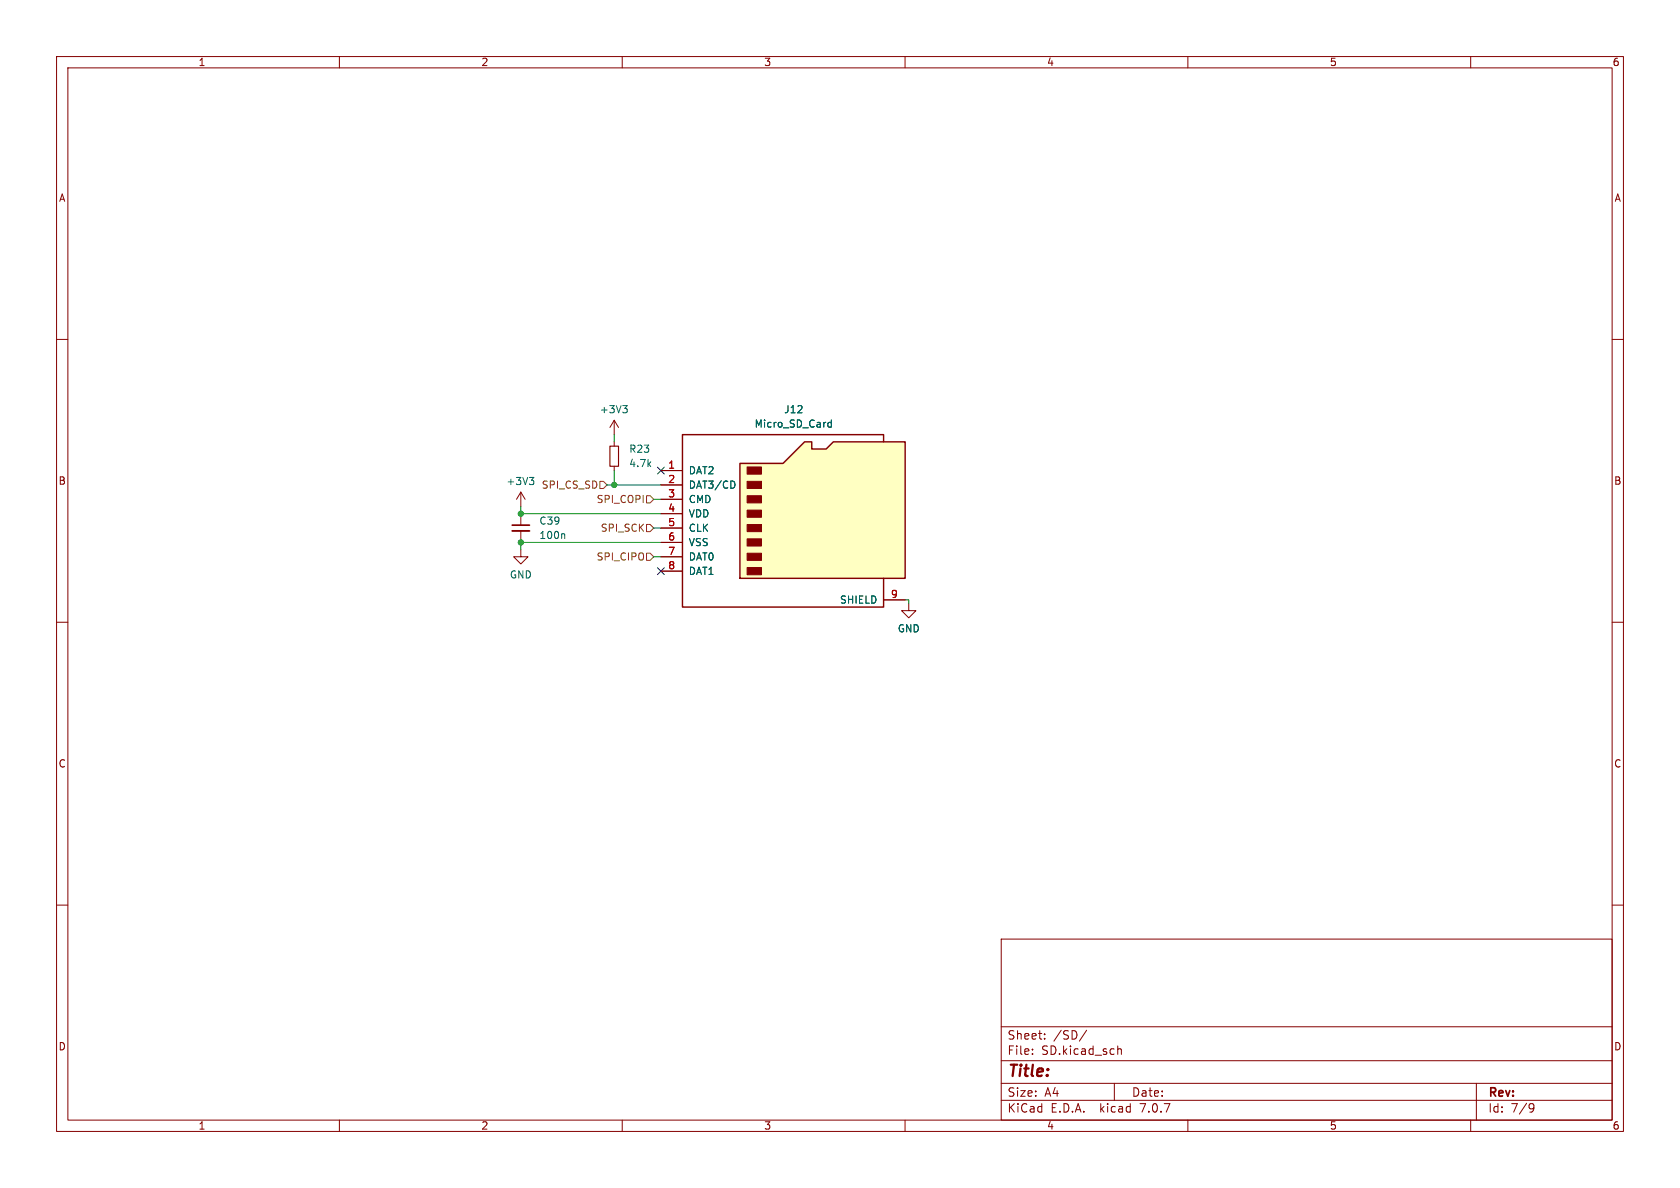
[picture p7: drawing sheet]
<svg xmlns="http://www.w3.org/2000/svg" width="297mm" height="210mm" viewBox="0 0 297 210" stroke-linecap="round" stroke-linejoin="round" font-family="sans-serif">
<g fill="none" stroke="#840000" stroke-width=".18">
<path d="M10 10h277v190h-277zM12 12h273v186h-273zM60 10v2M110 10v2M160 10v2M210 10v2M260 10v2M10 60h2M285 60h2M92.1 97.2v1.2h1.2l-1.2 1.3-1.3-1.3h1.3M92.1 87l-.8 1.3M92.1 87v2.5"/>
<path d="M92.1 90.8v2M92.1 93.9v2M92.1 87l.7 1.3M10 110h2M160.7 106.7v1.3h1.2l-1.2 1.2-1.3-1.2h1.3M285 110h2M10 160h2M285 160h2M177 166h108v32h-108zM60 198v2M110 198v2M160 198v2"/>
<path d="M177 194.5h108M177 191.5h108M177 187.5h108M177 181.5h108M182.5 186.3v.1M182.5 185.5v.1M184.7 183.6v.1M184.7 182.8v.1M192.1 182.1l-1.3 2M197 191.5v3M197.6 184.9v1.5M197.6 185.5l.2-.1 .4 .1v.9"/>
<path d="M210 198v2M260 198v2M261 191.5v6.5M270.6 195.1l.5 .1a.99 .99 0 0 1-.4 1.4h-.2M271.2 195.7l-.3 .3h-.3"/>
</g>
<path d="M93.6 84.4h.8l-.5 .5M94.1 84.9l.3 .2v.3l-.3 .3M99.7 94.4l.1 .1v.7" fill="none" stroke="#006464" stroke-width=".18"/>
<path d="M90.6 93.9h3" fill="none" stroke="#840000" stroke-width=".33"/>
<path d="M90.6 92.8h3" fill="none" stroke="#840000" stroke-width=".3"/>
<path d="M130.8 81.9h7.6l3.8-3.8h1.3v1.3h2.5l1.3-1.3h12.7v24.1h-29.2z" fill="#ffffc2"/>
<g fill="#840000" stroke="#840000" stroke-width=".18">
<path d="M132.1 100.3h2.5v1.3h-2.5z"/>
<path d="M132.1 97.8h2.5v1.3h-2.5z"/>
<path d="M132.1 95.3h2.5v1.2h-2.5z"/>
<path d="M132.1 92.7h2.5v1.3h-2.5z"/>
<path d="M132.1 90.2h2.5v1.2h-2.5z"/>
<path d="M132.1 87.6h2.5v1.3h-2.5z"/>
<path d="M132.1 85.1h2.5v1.3h-2.5z"/>
<path d="M132.1 82.6h2.5v1.2h-2.5z"/>
</g>
<path d="M156.2 78.1v-1.3h-35.6v30.5h35.6v-5.1M130.8 81.9h7.6l3.8-3.8h1.3v1.3h2.5l1.3-1.3h12.7v24.1h-29.2z" fill="none" stroke="#840000" stroke-width=".25"/>
<g fill="none" stroke="#840000" stroke-width=".18">
<path d="M108.6 74.3l-.8 1.3M108.6 74.3v2.5M108.6 78.1v.8M108.6 74.3l.7 1.3M108.6 82.4v.8M116.8 83.2h3.8M116.8 85.7h3.8M116.8 88.3h3.8M116.8 90.8h3.8M116.8 93.3h3.8M116.8 95.9h3.8M116.8 98.4h3.8"/>
<path d="M116.8 101h3.8M156.2 106h3.8"/>
</g>
<path d="M110.1 71.7h.8l-.4 .5M110.6 72.2l.3 .2v.3l-.3 .3M146.4 75.3l.2 .2 .4-.1M147 74.2v1.3M147 74.7h-.4l-.2 .2M129.7 85.1l.2 .5-.2 .6" fill="none" stroke="#006464" stroke-width=".18"/>
<path d="M107.8 78.9h1.5v3.5h-1.5z" fill="none" stroke="#840000" stroke-width=".2"/>
<path d="M106 85.1h.7l.6 .6-.6 .7h-.7zM114.3 87.6h.6l.7 .7-.7 .6h-.6zM114.3 97.8h.6l.7 .6-.7 .7h-.6zM114.3 92.7h.6l.7 .6-.7 .7h-.6z" fill="none" stroke="#725600" stroke-width=".18"/>
<path d="M108.6 76.8v1.3M92.1 89.5v1.3h24.7M107.3 85.7h9.5M108.6 83.2v2.5M115.6 98.4h1.2M115.6 88.3h1.2M115.6 93.3h1.2M116.8 95.9h-24.7v1.3M160 106h.7v.7" fill="none" stroke="#009600" stroke-width=".18"/>
<path d="M116.2 82.6l1.2 1.2M117.4 82.6l-1.2 1.2M116.2 100.4l1.2 1.2M117.4 100.4l-1.2 1.2" fill="none" stroke="#000084" stroke-width=".18"/>
<g fill="#009600" stroke="#009600" stroke-width=".18">
<circle cx="92.1" cy="90.8" r=".46"/>
<circle cx="92.1" cy="95.9" r=".46"/>
<circle cx="108.6" cy="85.7" r=".46"/>
</g>
<text font-size="2.8" fill="#840000" x="178" y="190.9">Title:</text>
<g font-size="2.1" fill="#840000">
<text x="178" y="184">Sheet:</text>
<text x="186.2" y="184">/SD/</text>
<text x="178" y="186.7">File:</text>
<text x="184.1" y="186.7">SD.kicad_sch</text>
<text x="178" y="196.9">KiCad</text>
<text x="178" y="194.1">Size:</text>
<text x="184.7" y="194.1">A4</text>
<text x="185.7" y="196.9">E.D.A.</text>
<text x="194.6" y="196.9">kicad</text>
<text x="200" y="194.1">Date:</text>
<text x="201.8" y="196.9">7.0.7</text>
<text x="263" y="194.3">Rev:</text>
<text x="263" y="196.9">Id:</text>
<text x="267.1" y="196.9">7/9</text>
</g>
<g font-size="1.8" fill="#840000">
<text x="35" y="11.9">1</text>
<text x="85" y="11.9">2</text>
<text x="135" y="11.9">3</text>
<text x="185" y="11.9">4</text>
<text x="235" y="11.9">5</text>
<text x="285" y="11.9">6</text>
<text x="10.3" y="35.9">A</text>
<text x="285.3" y="35.9">A</text>
<text x="10.3" y="85.9">B</text>
<text x="285.3" y="85.9">B</text>
<text x="10.3" y="135.9">C</text>
<text x="285.3" y="135.9">C</text>
<text x="10.3" y="185.9">D</text>
<text x="285.3" y="185.9">D</text>
<text x="35" y="199.9">1</text>
<text x="85" y="199.9">2</text>
<text x="135" y="199.9">3</text>
<text x="185" y="199.9">4</text>
<text x="235" y="199.9">5</text>
<text x="285" y="199.9">6</text>
</g>
<g font-size="1.8" fill="#006464">
<text x="105.9" y="73.3">+3V3</text>
<text x="133.3" y="75.8">Micro_SD_Card</text>
<text x="138.5" y="73.3">J12</text>
<text x="111.1" y="82.8">4.7k</text>
<text x="111.1" y="80.2">R23</text>
<text x="89.4" y="86">+3V3</text>
<text x="121.7" y="84">DAT2</text>
<text x="121.7" y="86.6">DAT3/CD</text>
<text x="121.7" y="89.1">CMD</text>
<text x="95.3" y="95.5">100n</text>
<text x="95.3" y="92.9">C39</text>
<text x="121.7" y="91.7">VDD</text>
<text x="121.7" y="94.2">CLK</text>
<text x="121.7" y="96.7">VSS</text>
<text x="121.7" y="99.3">DAT0</text>
<text x="121.7" y="101.8">DAT1</text>
<text x="90" y="102.5">GND</text>
<text x="148.4" y="106.9">SHIELD</text>
<text x="158.6" y="112">GND</text>
</g>
<g font-size="1.8" fill="#a90000">
<text x="118" y="82.9">1</text>
<text x="118" y="85.5">2</text>
<text x="118" y="88">3</text>
<text x="118" y="90.6">4</text>
<text x="118" y="93.1">5</text>
<text x="118" y="95.6">6</text>
<text x="118" y="98.2">7</text>
<text x="118" y="100.7">8</text>
<text x="157.4" y="105.8">9</text>
</g>
<g font-size="1.8" fill="#725600">
<text x="95.7" y="86.6">SPI_CS_SD</text>
<text x="105.4" y="89.1">SPI_COPI</text>
<text x="106.1" y="94.2">SPI_SCK</text>
<text x="105.4" y="99.3">SPI_CIPO</text>
</g>
</svg>
